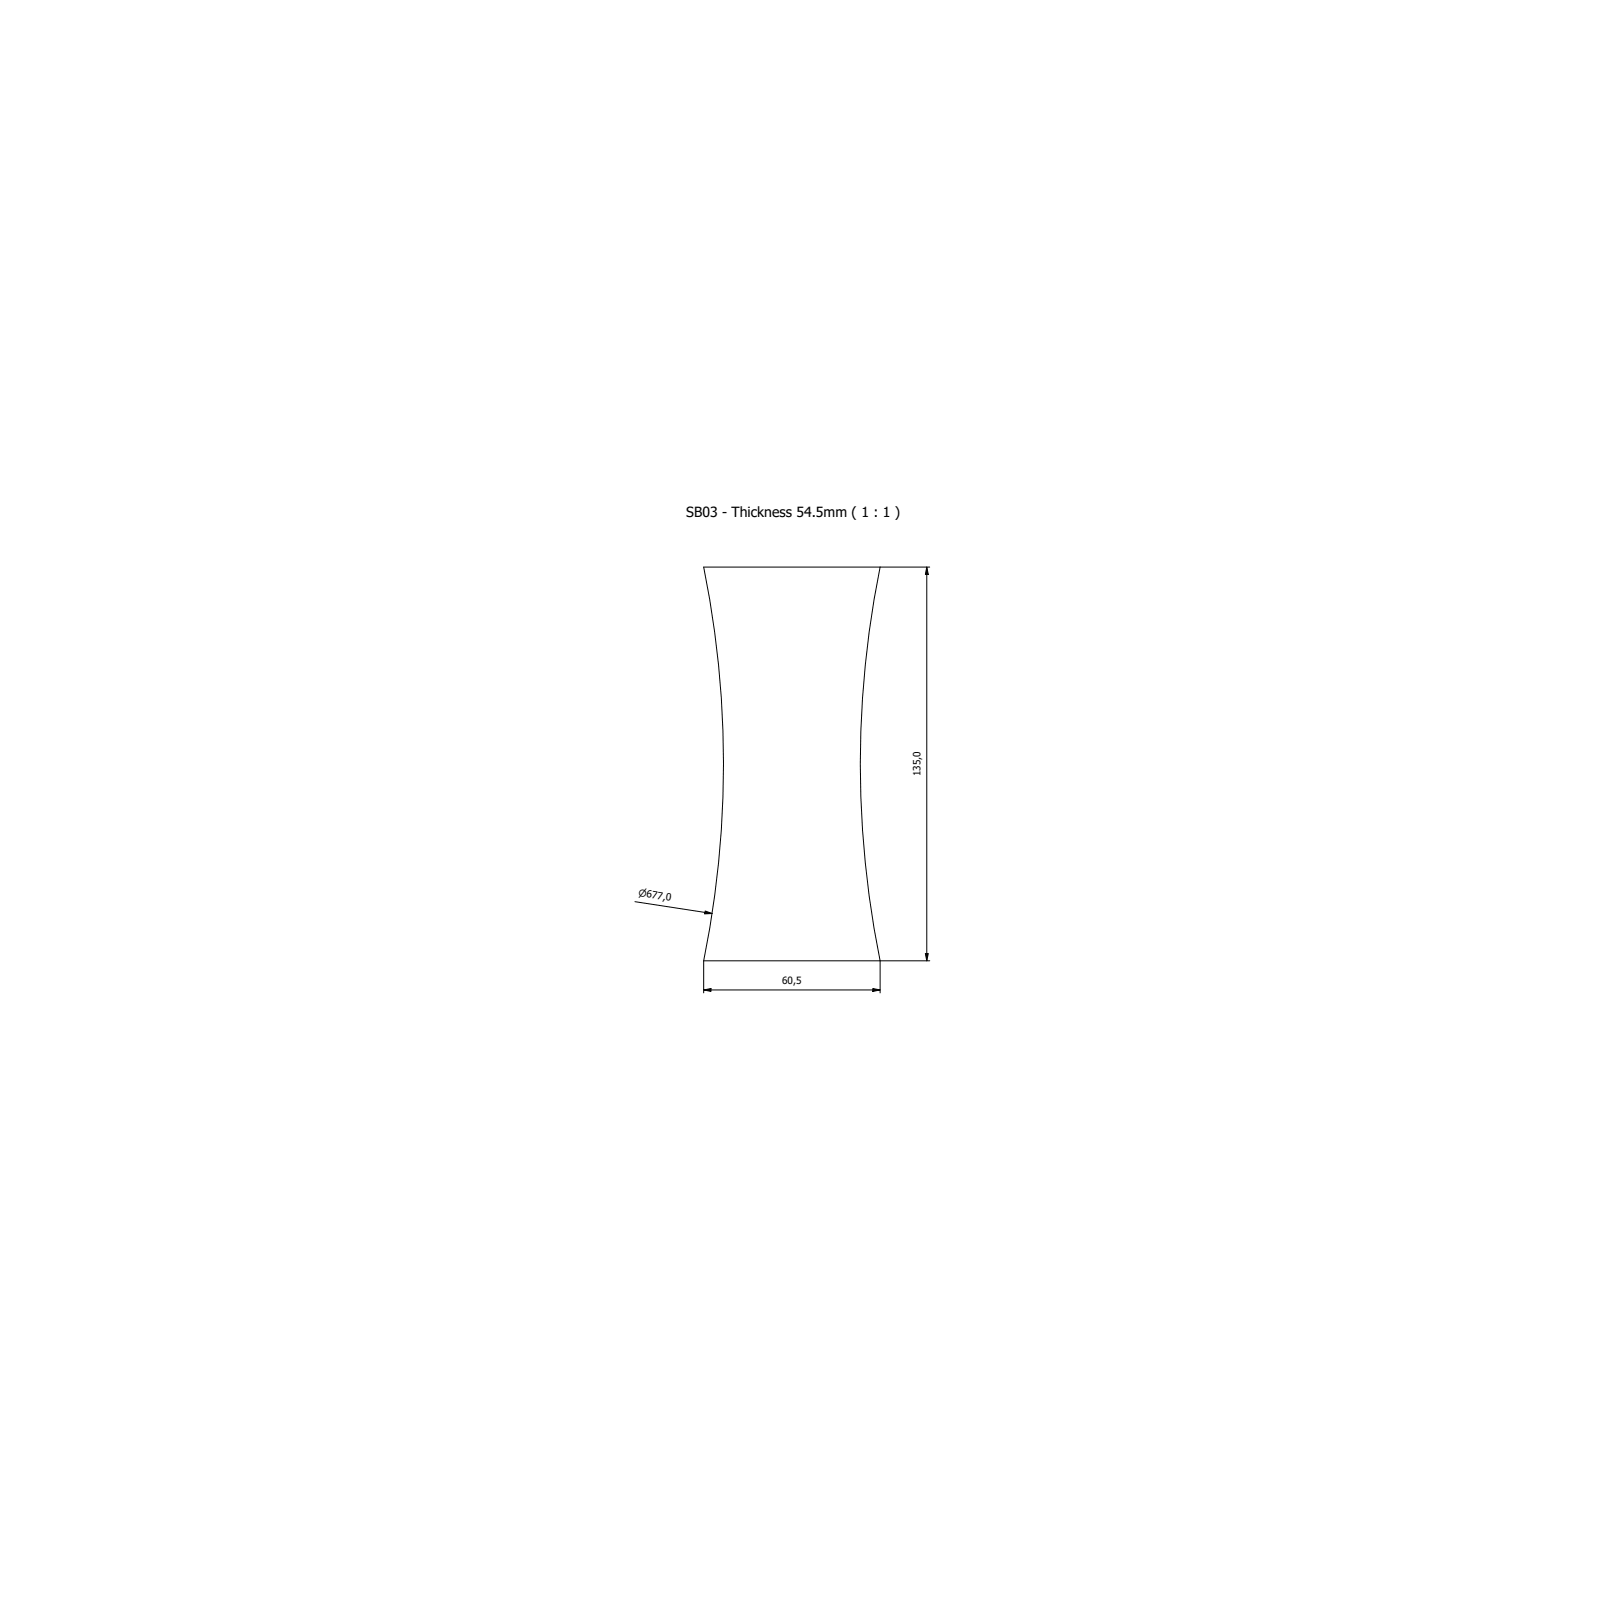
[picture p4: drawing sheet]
<svg xmlns="http://www.w3.org/2000/svg" width="550mm" height="550mm" viewBox="0 0 550 550" stroke-linecap="round" stroke-linejoin="round" font-family="sans-serif">
<!-- layer: Visible (ISO) -->
<path d="M241.3 194.4h60.5a338.7 338.7 0 0 0 0 135h-60.5a338.7 338.7 0 0 0 0-135z" fill="none" stroke="#000" stroke-width=".34"/>
<!-- layer: Dimension (ISO) -->
<path d="M301.8 194.4h17M317.8 194.4l.5 2.5h-1zM317.8 194.4v135M217.7 309.2l26.5 4M241.8 312.4l2.4 .8-2.6 .1zM241.3 339.4l2.5-.5v1zM241.3 339.4h60.5M241.3 329.4v11.1M299.3 338.9l2.5 .5-2.5 .5zM317.3 326.9h1l-.5 2.5zM318.8 329.4h-17v11.1" fill="none" stroke="#000" stroke-width=".34"/>
<path d="M317.8 194.4l.5 2.5h-1zM241.8 312.4l2.4 .8-2.6 .1zM241.3 339.4l2.5-.5v1zM299.3 338.9l2.5 .5-2.5 .5zM317.3 326.9h1l-.5 2.5z" fill="#000"/>
<text font-size="4.8" x="235.3" y="177.3">SB03 - Thickness 54.5mm ( 1 : 1 )</text>
<g font-size="3.4">
<text x="315.6" y="266.2" transform="rotate(-90 315.6 266.2)">135,0</text>
<text x="268.2" y="337.3">60,5</text>
</g>
<text font-size="3.3" x="218.8" y="307.2" transform="rotate(9 218.8 307.2)">⌀677,0</text>
</svg>
